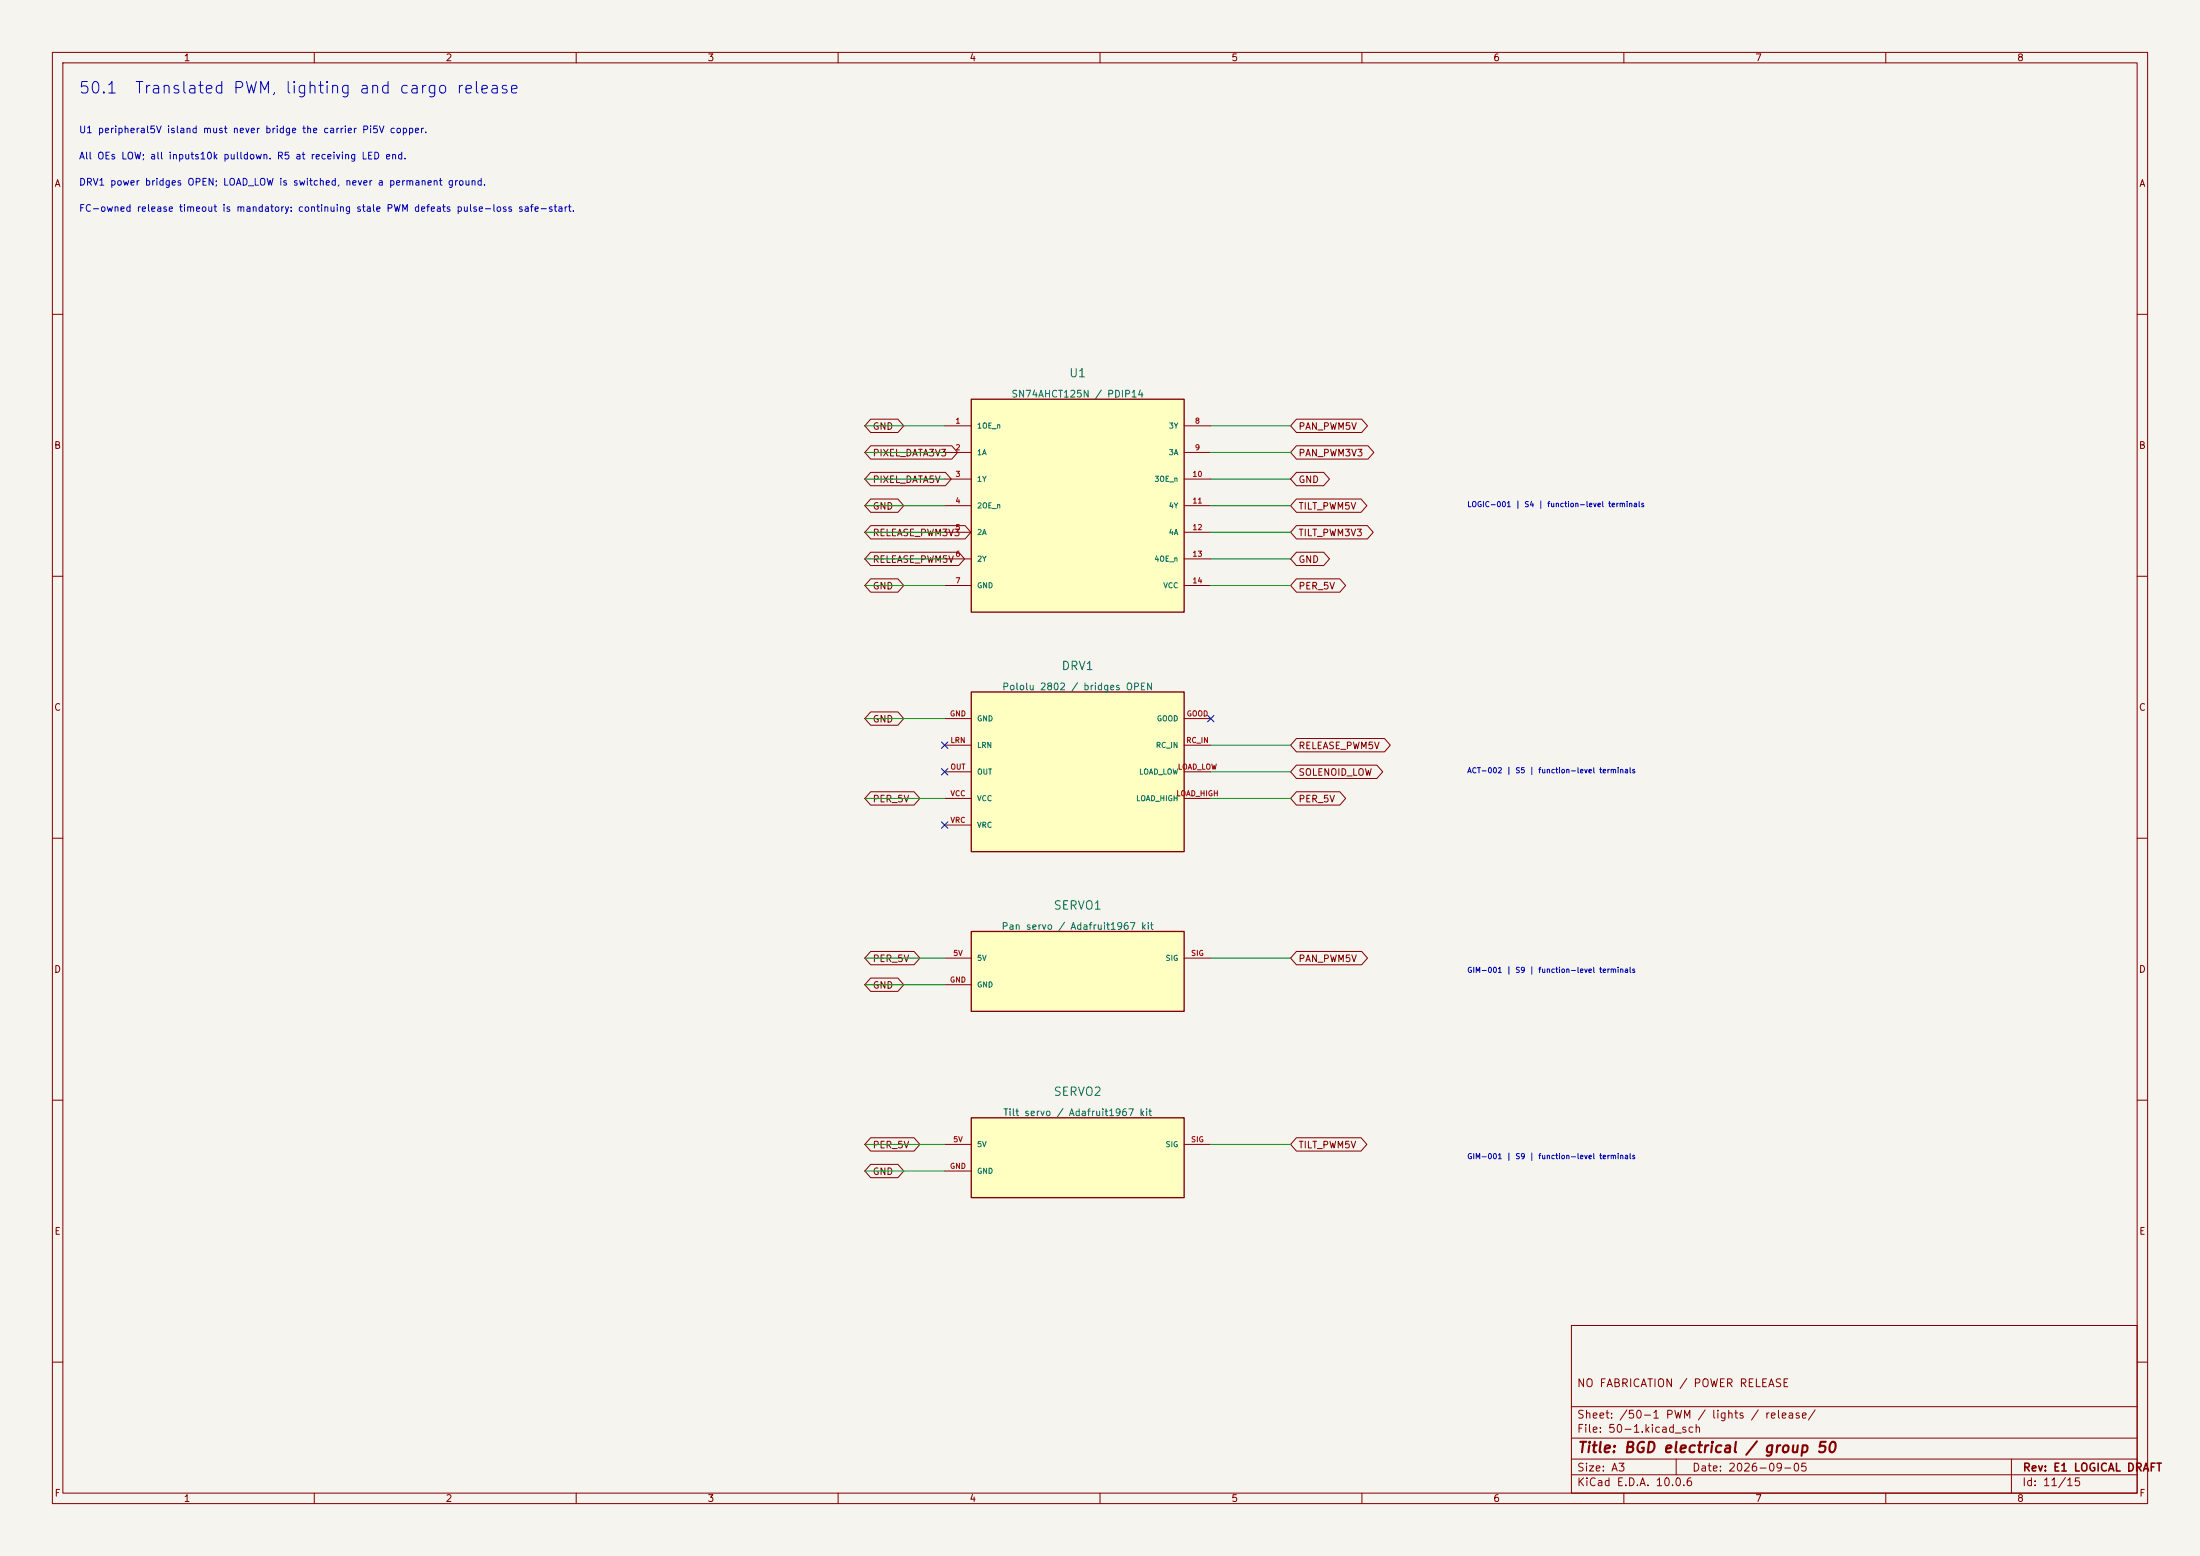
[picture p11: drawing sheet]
(kicad_sch (version 20250114) (generator "eeschema") (paper "A3") (title_block (title "BGD electrical / group 50") (date "2026-09-05") (rev "E1 LOGICAL DRAFT") (comment 1 "NO FABRICATION / POWER RELEASE")) (lib_symbols (symbol "BGD:BGD_U1" (pin_names (offset 1.016)) (exclude_from_sim no) (in_bom yes) (on_board yes) (property "Reference" "U1" (at 0 0 0) (effects (font (size 1.27 1.27)) (hide yes)))(property "Value" "SN74AHCT125N / PDIP14" (at 0 0 0) (effects (font (size 1.27 1.27)) (hide yes)))(property "Footprint" "" (at 0 0 0) (effects (font (size 1.27 1.27)) (hide yes)))(property "Datasheet" "https://www.ti.com/lit/ds/symlink/sn74ahct125.pdf" (at 0 0 0) (effects (font (size 1.27 1.27)) (hide yes)))(property "Description" "Functional terminal model; LOGIC-001; evidence S4; physical release held" (at 0 0 0) (effects (font (size 1.27 1.27)) (hide yes))) (symbol "BGD_U1_1_1" (rectangle (start -20.32 20.32) (end 20.32 -20.32) (stroke (width 0.254) (type default)) (fill (type background)))(pin input line (at -25.4 15.24 0) (length 5.08) (name "1OE_n" (effects (font (size 1.0 1.0)) )) (number "1" (effects (font (size 1.0 1.0)) )))(pin input line (at -25.4 10.16 0) (length 5.08) (name "1A" (effects (font (size 1.0 1.0)) )) (number "2" (effects (font (size 1.0 1.0)) )))(pin tri_state line (at -25.4 5.08 0) (length 5.08) (name "1Y" (effects (font (size 1.0 1.0)) )) (number "3" (effects (font (size 1.0 1.0)) )))(pin input line (at -25.4 0.0 0) (length 5.08) (name "2OE_n" (effects (font (size 1.0 1.0)) )) (number "4" (effects (font (size 1.0 1.0)) )))(pin input line (at -25.4 -5.079999999999998 0) (length 5.08) (name "2A" (effects (font (size 1.0 1.0)) )) (number "5" (effects (font (size 1.0 1.0)) )))(pin tri_state line (at -25.4 -10.16 0) (length 5.08) (name "2Y" (effects (font (size 1.0 1.0)) )) (number "6" (effects (font (size 1.0 1.0)) )))(pin power_in line (at -25.4 -15.240000000000002 0) (length 5.08) (name "GND" (effects (font (size 1.0 1.0)) )) (number "7" (effects (font (size 1.0 1.0)) )))(pin tri_state line (at 25.4 15.24 180) (length 5.08) (name "3Y" (effects (font (size 1.0 1.0)) )) (number "8" (effects (font (size 1.0 1.0)) )))(pin input line (at 25.4 10.16 180) (length 5.08) (name "3A" (effects (font (size 1.0 1.0)) )) (number "9" (effects (font (size 1.0 1.0)) )))(pin input line (at 25.4 5.08 180) (length 5.08) (name "3OE_n" (effects (font (size 1.0 1.0)) )) (number "10" (effects (font (size 1.0 1.0)) )))(pin tri_state line (at 25.4 0.0 180) (length 5.08) (name "4Y" (effects (font (size 1.0 1.0)) )) (number "11" (effects (font (size 1.0 1.0)) )))(pin input line (at 25.4 -5.079999999999998 180) (length 5.08) (name "4A" (effects (font (size 1.0 1.0)) )) (number "12" (effects (font (size 1.0 1.0)) )))(pin input line (at 25.4 -10.16 180) (length 5.08) (name "4OE_n" (effects (font (size 1.0 1.0)) )) (number "13" (effects (font (size 1.0 1.0)) )))(pin power_in line (at 25.4 -15.240000000000002 180) (length 5.08) (name "VCC" (effects (font (size 1.0 1.0)) )) (number "14" (effects (font (size 1.0 1.0)) )))))
(symbol "BGD:BGD_DRV1" (pin_names (offset 1.016)) (exclude_from_sim no) (in_bom yes) (on_board yes) (property "Reference" "DRV1" (at 0 0 0) (effects (font (size 1.27 1.27)) (hide yes)))(property "Value" "Pololu 2802 / bridges OPEN" (at 0 0 0) (effects (font (size 1.27 1.27)) (hide yes)))(property "Footprint" "" (at 0 0 0) (effects (font (size 1.27 1.27)) (hide yes)))(property "Datasheet" "https://www.pololu.com/docs/0J60/all" (at 0 0 0) (effects (font (size 1.27 1.27)) (hide yes)))(property "Description" "Functional terminal model; ACT-002; evidence S5; physical release held" (at 0 0 0) (effects (font (size 1.27 1.27)) (hide yes))) (symbol "BGD_DRV1_1_1" (rectangle (start -20.32 15.24) (end 20.32 -15.24) (stroke (width 0.254) (type default)) (fill (type background)))(pin passive line (at -25.4 10.16 0) (length 5.08) (name "GND" (effects (font (size 1.0 1.0)) )) (number "GND" (effects (font (size 1.0 1.0)) )))(pin input line (at -25.4 5.08 0) (length 5.08) (name "LRN" (effects (font (size 1.0 1.0)) )) (number "LRN" (effects (font (size 1.0 1.0)) )))(pin output line (at -25.4 0.0 0) (length 5.08) (name "OUT" (effects (font (size 1.0 1.0)) )) (number "OUT" (effects (font (size 1.0 1.0)) )))(pin power_in line (at -25.4 -5.08 0) (length 5.08) (name "VCC" (effects (font (size 1.0 1.0)) )) (number "VCC" (effects (font (size 1.0 1.0)) )))(pin passive line (at -25.4 -10.159999999999998 0) (length 5.08) (name "VRC" (effects (font (size 1.0 1.0)) )) (number "VRC" (effects (font (size 1.0 1.0)) )))(pin output line (at 25.4 10.16 180) (length 5.08) (name "GOOD" (effects (font (size 1.0 1.0)) )) (number "GOOD" (effects (font (size 1.0 1.0)) )))(pin input line (at 25.4 5.08 180) (length 5.08) (name "RC_IN" (effects (font (size 1.0 1.0)) )) (number "RC_IN" (effects (font (size 1.0 1.0)) )))(pin open_collector line (at 25.4 0.0 180) (length 5.08) (name "LOAD_LOW" (effects (font (size 1.0 1.0)) )) (number "LOAD_LOW" (effects (font (size 1.0 1.0)) )))(pin passive line (at 25.4 -5.08 180) (length 5.08) (name "LOAD_HIGH" (effects (font (size 1.0 1.0)) )) (number "LOAD_HIGH" (effects (font (size 1.0 1.0)) )))))
(symbol "BGD:BGD_SERVO1" (pin_names (offset 1.016)) (exclude_from_sim no) (in_bom yes) (on_board yes) (property "Reference" "SERVO1" (at 0 0 0) (effects (font (size 1.27 1.27)) (hide yes)))(property "Value" "Pan servo / Adafruit1967 kit" (at 0 0 0) (effects (font (size 1.27 1.27)) (hide yes)))(property "Footprint" "" (at 0 0 0) (effects (font (size 1.27 1.27)) (hide yes)))(property "Datasheet" "https://www.adafruit.com/product/1967" (at 0 0 0) (effects (font (size 1.27 1.27)) (hide yes)))(property "Description" "Functional terminal model; GIM-001; evidence S9; physical release held" (at 0 0 0) (effects (font (size 1.27 1.27)) (hide yes))) (symbol "BGD_SERVO1_1_1" (rectangle (start -20.32 7.62) (end 20.32 -7.62) (stroke (width 0.254) (type default)) (fill (type background)))(pin power_in line (at -25.4 2.54 0) (length 5.08) (name "5V" (effects (font (size 1.0 1.0)) )) (number "5V" (effects (font (size 1.0 1.0)) )))(pin passive line (at -25.4 -2.54 0) (length 5.08) (name "GND" (effects (font (size 1.0 1.0)) )) (number "GND" (effects (font (size 1.0 1.0)) )))(pin input line (at 25.4 2.54 180) (length 5.08) (name "SIG" (effects (font (size 1.0 1.0)) )) (number "SIG" (effects (font (size 1.0 1.0)) )))))
(symbol "BGD:BGD_SERVO2" (pin_names (offset 1.016)) (exclude_from_sim no) (in_bom yes) (on_board yes) (property "Reference" "SERVO2" (at 0 0 0) (effects (font (size 1.27 1.27)) (hide yes)))(property "Value" "Tilt servo / Adafruit1967 kit" (at 0 0 0) (effects (font (size 1.27 1.27)) (hide yes)))(property "Footprint" "" (at 0 0 0) (effects (font (size 1.27 1.27)) (hide yes)))(property "Datasheet" "https://www.adafruit.com/product/1967" (at 0 0 0) (effects (font (size 1.27 1.27)) (hide yes)))(property "Description" "Functional terminal model; GIM-001; evidence S9; physical release held" (at 0 0 0) (effects (font (size 1.27 1.27)) (hide yes))) (symbol "BGD_SERVO2_1_1" (rectangle (start -20.32 7.62) (end 20.32 -7.62) (stroke (width 0.254) (type default)) (fill (type background)))(pin power_in line (at -25.4 2.54 0) (length 5.08) (name "5V" (effects (font (size 1.0 1.0)) )) (number "5V" (effects (font (size 1.0 1.0)) )))(pin passive line (at -25.4 -2.54 0) (length 5.08) (name "GND" (effects (font (size 1.0 1.0)) )) (number "GND" (effects (font (size 1.0 1.0)) )))(pin input line (at 25.4 2.54 180) (length 5.08) (name "SIG" (effects (font (size 1.0 1.0)) )) (number "SIG" (effects (font (size 1.0 1.0)) ))))))(text "50.1  Translated PWM, lighting and cargo release" (at 15 17 0) (effects (font (size 2.2 2.2)) (justify left)))(text "U1 peripheral5V island must never bridge the carrier Pi5V copper." (at 15 25 0) (effects (font (size 1.3 1.3)) (justify left)))(text "All OEs LOW; all inputs10k pulldown. R5 at receiving LED end." (at 15 30 0) (effects (font (size 1.3 1.3)) (justify left)))(text "DRV1 power bridges OPEN; LOAD_LOW is switched, never a permanent ground." (at 15 35 0) (effects (font (size 1.3 1.3)) (justify left)))(text "FC-owned release timeout is mandatory: continuing stale PWM defeats pulse-loss safe-start." (at 15 40 0) (effects (font (size 1.3 1.3)) (justify left)))(symbol (lib_id "BGD:BGD_U1") (at 205.74 96.52000000000001 0) (unit 1) (in_bom yes) (on_board yes) (dnp no) (property "Reference" "U1" (at 205.74 71.2 0) (effects (font (size 1.6 1.6)) )) (property "Value" "SN74AHCT125N / PDIP14" (at 205.74 75.2 0) (effects (font (size 1.3 1.3)) ))(property "Datasheet" "https://www.ti.com/lit/ds/symlink/sn74ahct125.pdf" (at 205.74 96.52000000000001 0) (effects (font (size 1 1)) (hide yes))) (property "Inventory_ID" "LOGIC-001" (at 205.74 96.52000000000001 0) (effects (font (size 1 1)) (hide yes))))(wire (pts (xy 180.34 81.28) (xy 165.1 81.28)) (stroke (width 0) (type default)))(global_label "GND" (shape bidirectional) (at 165.1 81.28 0) (effects (font (size 1.27 1.27)) (justify left)) (property "Intersheetrefs" "${INTERSHEET_REFS}" (at 165.1 81.28 0) (effects (font (size 1 1)) (hide yes))))(wire (pts (xy 180.34 86.36) (xy 165.1 86.36)) (stroke (width 0) (type default)))(global_label "PIXEL_DATA3V3" (shape bidirectional) (at 165.1 86.36 0) (effects (font (size 1.27 1.27)) (justify left)) (property "Intersheetrefs" "${INTERSHEET_REFS}" (at 165.1 86.36 0) (effects (font (size 1 1)) (hide yes))))(wire (pts (xy 180.34 91.44) (xy 165.1 91.44)) (stroke (width 0) (type default)))(global_label "PIXEL_DATA5V" (shape bidirectional) (at 165.1 91.44 0) (effects (font (size 1.27 1.27)) (justify left)) (property "Intersheetrefs" "${INTERSHEET_REFS}" (at 165.1 91.44 0) (effects (font (size 1 1)) (hide yes))))(wire (pts (xy 180.34 96.52) (xy 165.1 96.52)) (stroke (width 0) (type default)))(global_label "GND" (shape bidirectional) (at 165.1 96.52 0) (effects (font (size 1.27 1.27)) (justify left)) (property "Intersheetrefs" "${INTERSHEET_REFS}" (at 165.1 96.52 0) (effects (font (size 1 1)) (hide yes))))(wire (pts (xy 180.34 101.6) (xy 165.1 101.6)) (stroke (width 0) (type default)))(global_label "RELEASE_PWM3V3" (shape bidirectional) (at 165.1 101.6 0) (effects (font (size 1.27 1.27)) (justify left)) (property "Intersheetrefs" "${INTERSHEET_REFS}" (at 165.1 101.6 0) (effects (font (size 1 1)) (hide yes))))(wire (pts (xy 180.34 106.68) (xy 165.1 106.68)) (stroke (width 0) (type default)))(global_label "RELEASE_PWM5V" (shape bidirectional) (at 165.1 106.68 0) (effects (font (size 1.27 1.27)) (justify left)) (property "Intersheetrefs" "${INTERSHEET_REFS}" (at 165.1 106.68 0) (effects (font (size 1 1)) (hide yes))))(wire (pts (xy 180.34 111.76) (xy 165.1 111.76)) (stroke (width 0) (type default)))(global_label "GND" (shape bidirectional) (at 165.1 111.76 0) (effects (font (size 1.27 1.27)) (justify left)) (property "Intersheetrefs" "${INTERSHEET_REFS}" (at 165.1 111.76 0) (effects (font (size 1 1)) (hide yes))))(wire (pts (xy 231.14 81.28) (xy 246.38 81.28)) (stroke (width 0) (type default)))(global_label "PAN_PWM5V" (shape bidirectional) (at 246.38 81.28 180) (effects (font (size 1.27 1.27)) (justify left)) (property "Intersheetrefs" "${INTERSHEET_REFS}" (at 246.38 81.28 180) (effects (font (size 1 1)) (hide yes))))(wire (pts (xy 231.14 86.36) (xy 246.38 86.36)) (stroke (width 0) (type default)))(global_label "PAN_PWM3V3" (shape bidirectional) (at 246.38 86.36 180) (effects (font (size 1.27 1.27)) (justify left)) (property "Intersheetrefs" "${INTERSHEET_REFS}" (at 246.38 86.36 180) (effects (font (size 1 1)) (hide yes))))(wire (pts (xy 231.14 91.44) (xy 246.38 91.44)) (stroke (width 0) (type default)))(global_label "GND" (shape bidirectional) (at 246.38 91.44 180) (effects (font (size 1.27 1.27)) (justify left)) (property "Intersheetrefs" "${INTERSHEET_REFS}" (at 246.38 91.44 180) (effects (font (size 1 1)) (hide yes))))(wire (pts (xy 231.14 96.52) (xy 246.38 96.52)) (stroke (width 0) (type default)))(global_label "TILT_PWM5V" (shape bidirectional) (at 246.38 96.52 180) (effects (font (size 1.27 1.27)) (justify left)) (property "Intersheetrefs" "${INTERSHEET_REFS}" (at 246.38 96.52 180) (effects (font (size 1 1)) (hide yes))))(wire (pts (xy 231.14 101.6) (xy 246.38 101.6)) (stroke (width 0) (type default)))(global_label "TILT_PWM3V3" (shape bidirectional) (at 246.38 101.6 180) (effects (font (size 1.27 1.27)) (justify left)) (property "Intersheetrefs" "${INTERSHEET_REFS}" (at 246.38 101.6 180) (effects (font (size 1 1)) (hide yes))))(wire (pts (xy 231.14 106.68) (xy 246.38 106.68)) (stroke (width 0) (type default)))(global_label "GND" (shape bidirectional) (at 246.38 106.68 180) (effects (font (size 1.27 1.27)) (justify left)) (property "Intersheetrefs" "${INTERSHEET_REFS}" (at 246.38 106.68 180) (effects (font (size 1 1)) (hide yes))))(wire (pts (xy 231.14 111.76) (xy 246.38 111.76)) (stroke (width 0) (type default)))(global_label "PER_5V" (shape bidirectional) (at 246.38 111.76 180) (effects (font (size 1.27 1.27)) (justify left)) (property "Intersheetrefs" "${INTERSHEET_REFS}" (at 246.38 111.76 180) (effects (font (size 1 1)) (hide yes))))(text "LOGIC-001 | S4 | function-level terminals" (at 280 96.52000000000001 0) (effects (font (size 1.0 1.0)) (justify left)))(symbol (lib_id "BGD:BGD_DRV1") (at 205.74 147.32000000000002 0) (unit 1) (in_bom yes) (on_board yes) (dnp no) (property "Reference" "DRV1" (at 205.74 127.08000000000001 0) (effects (font (size 1.6 1.6)) )) (property "Value" "Pololu 2802 / bridges OPEN" (at 205.74 131.08 0) (effects (font (size 1.3 1.3)) ))(property "Datasheet" "https://www.pololu.com/docs/0J60/all" (at 205.74 147.32000000000002 0) (effects (font (size 1 1)) (hide yes))) (property "Inventory_ID" "ACT-002" (at 205.74 147.32000000000002 0) (effects (font (size 1 1)) (hide yes))))(wire (pts (xy 180.34 137.16) (xy 165.1 137.16)) (stroke (width 0) (type default)))(global_label "GND" (shape bidirectional) (at 165.1 137.16 0) (effects (font (size 1.27 1.27)) (justify left)) (property "Intersheetrefs" "${INTERSHEET_REFS}" (at 165.1 137.16 0) (effects (font (size 1 1)) (hide yes))))(no_connect (at 180.34 142.24))(no_connect (at 180.34 147.32))(wire (pts (xy 180.34 152.4) (xy 165.1 152.4)) (stroke (width 0) (type default)))(global_label "PER_5V" (shape bidirectional) (at 165.1 152.4 0) (effects (font (size 1.27 1.27)) (justify left)) (property "Intersheetrefs" "${INTERSHEET_REFS}" (at 165.1 152.4 0) (effects (font (size 1 1)) (hide yes))))(no_connect (at 180.34 157.48))(no_connect (at 231.14 137.16))(wire (pts (xy 231.14 142.24) (xy 246.38 142.24)) (stroke (width 0) (type default)))(global_label "RELEASE_PWM5V" (shape bidirectional) (at 246.38 142.24 180) (effects (font (size 1.27 1.27)) (justify left)) (property "Intersheetrefs" "${INTERSHEET_REFS}" (at 246.38 142.24 180) (effects (font (size 1 1)) (hide yes))))(wire (pts (xy 231.14 147.32) (xy 246.38 147.32)) (stroke (width 0) (type default)))(global_label "SOLENOID_LOW" (shape bidirectional) (at 246.38 147.32 180) (effects (font (size 1.27 1.27)) (justify left)) (property "Intersheetrefs" "${INTERSHEET_REFS}" (at 246.38 147.32 180) (effects (font (size 1 1)) (hide yes))))(wire (pts (xy 231.14 152.4) (xy 246.38 152.4)) (stroke (width 0) (type default)))(global_label "PER_5V" (shape bidirectional) (at 246.38 152.4 180) (effects (font (size 1.27 1.27)) (justify left)) (property "Intersheetrefs" "${INTERSHEET_REFS}" (at 246.38 152.4 180) (effects (font (size 1 1)) (hide yes))))(text "ACT-002 | S5 | function-level terminals" (at 280 147.32000000000002 0) (effects (font (size 1.0 1.0)) (justify left)))(symbol (lib_id "BGD:BGD_SERVO1") (at 205.74 185.42000000000002 0) (unit 1) (in_bom yes) (on_board yes) (dnp no) (property "Reference" "SERVO1" (at 205.74 172.8 0) (effects (font (size 1.6 1.6)) )) (property "Value" "Pan servo / Adafruit1967 kit" (at 205.74 176.8 0) (effects (font (size 1.3 1.3)) ))(property "Datasheet" "https://www.adafruit.com/product/1967" (at 205.74 185.42000000000002 0) (effects (font (size 1 1)) (hide yes))) (property "Inventory_ID" "GIM-001" (at 205.74 185.42000000000002 0) (effects (font (size 1 1)) (hide yes))))(wire (pts (xy 180.34 182.88) (xy 165.1 182.88)) (stroke (width 0) (type default)))(global_label "PER_5V" (shape bidirectional) (at 165.1 182.88 0) (effects (font (size 1.27 1.27)) (justify left)) (property "Intersheetrefs" "${INTERSHEET_REFS}" (at 165.1 182.88 0) (effects (font (size 1 1)) (hide yes))))(wire (pts (xy 180.34 187.96) (xy 165.1 187.96)) (stroke (width 0) (type default)))(global_label "GND" (shape bidirectional) (at 165.1 187.96 0) (effects (font (size 1.27 1.27)) (justify left)) (property "Intersheetrefs" "${INTERSHEET_REFS}" (at 165.1 187.96 0) (effects (font (size 1 1)) (hide yes))))(wire (pts (xy 231.14 182.88) (xy 246.38 182.88)) (stroke (width 0) (type default)))(global_label "PAN_PWM5V" (shape bidirectional) (at 246.38 182.88 180) (effects (font (size 1.27 1.27)) (justify left)) (property "Intersheetrefs" "${INTERSHEET_REFS}" (at 246.38 182.88 180) (effects (font (size 1 1)) (hide yes))))(text "GIM-001 | S9 | function-level terminals" (at 280 185.42000000000002 0) (effects (font (size 1.0 1.0)) (justify left)))(symbol (lib_id "BGD:BGD_SERVO2") (at 205.74 220.98000000000002 0) (unit 1) (in_bom yes) (on_board yes) (dnp no) (property "Reference" "SERVO2" (at 205.74 208.36 0) (effects (font (size 1.6 1.6)) )) (property "Value" "Tilt servo / Adafruit1967 kit" (at 205.74 212.36 0) (effects (font (size 1.3 1.3)) ))(property "Datasheet" "https://www.adafruit.com/product/1967" (at 205.74 220.98000000000002 0) (effects (font (size 1 1)) (hide yes))) (property "Inventory_ID" "GIM-001" (at 205.74 220.98000000000002 0) (effects (font (size 1 1)) (hide yes))))(wire (pts (xy 180.34 218.44) (xy 165.1 218.44)) (stroke (width 0) (type default)))(global_label "PER_5V" (shape bidirectional) (at 165.1 218.44 0) (effects (font (size 1.27 1.27)) (justify left)) (property "Intersheetrefs" "${INTERSHEET_REFS}" (at 165.1 218.44 0) (effects (font (size 1 1)) (hide yes))))(wire (pts (xy 180.34 223.52) (xy 165.1 223.52)) (stroke (width 0) (type default)))(global_label "GND" (shape bidirectional) (at 165.1 223.52 0) (effects (font (size 1.27 1.27)) (justify left)) (property "Intersheetrefs" "${INTERSHEET_REFS}" (at 165.1 223.52 0) (effects (font (size 1 1)) (hide yes))))(wire (pts (xy 231.14 218.44) (xy 246.38 218.44)) (stroke (width 0) (type default)))(global_label "TILT_PWM5V" (shape bidirectional) (at 246.38 218.44 180) (effects (font (size 1.27 1.27)) (justify left)) (property "Intersheetrefs" "${INTERSHEET_REFS}" (at 246.38 218.44 180) (effects (font (size 1 1)) (hide yes))))(text "GIM-001 | S9 | function-level terminals" (at 280 220.98000000000002 0) (effects (font (size 1.0 1.0)) (justify left)))(embedded_fonts no))
